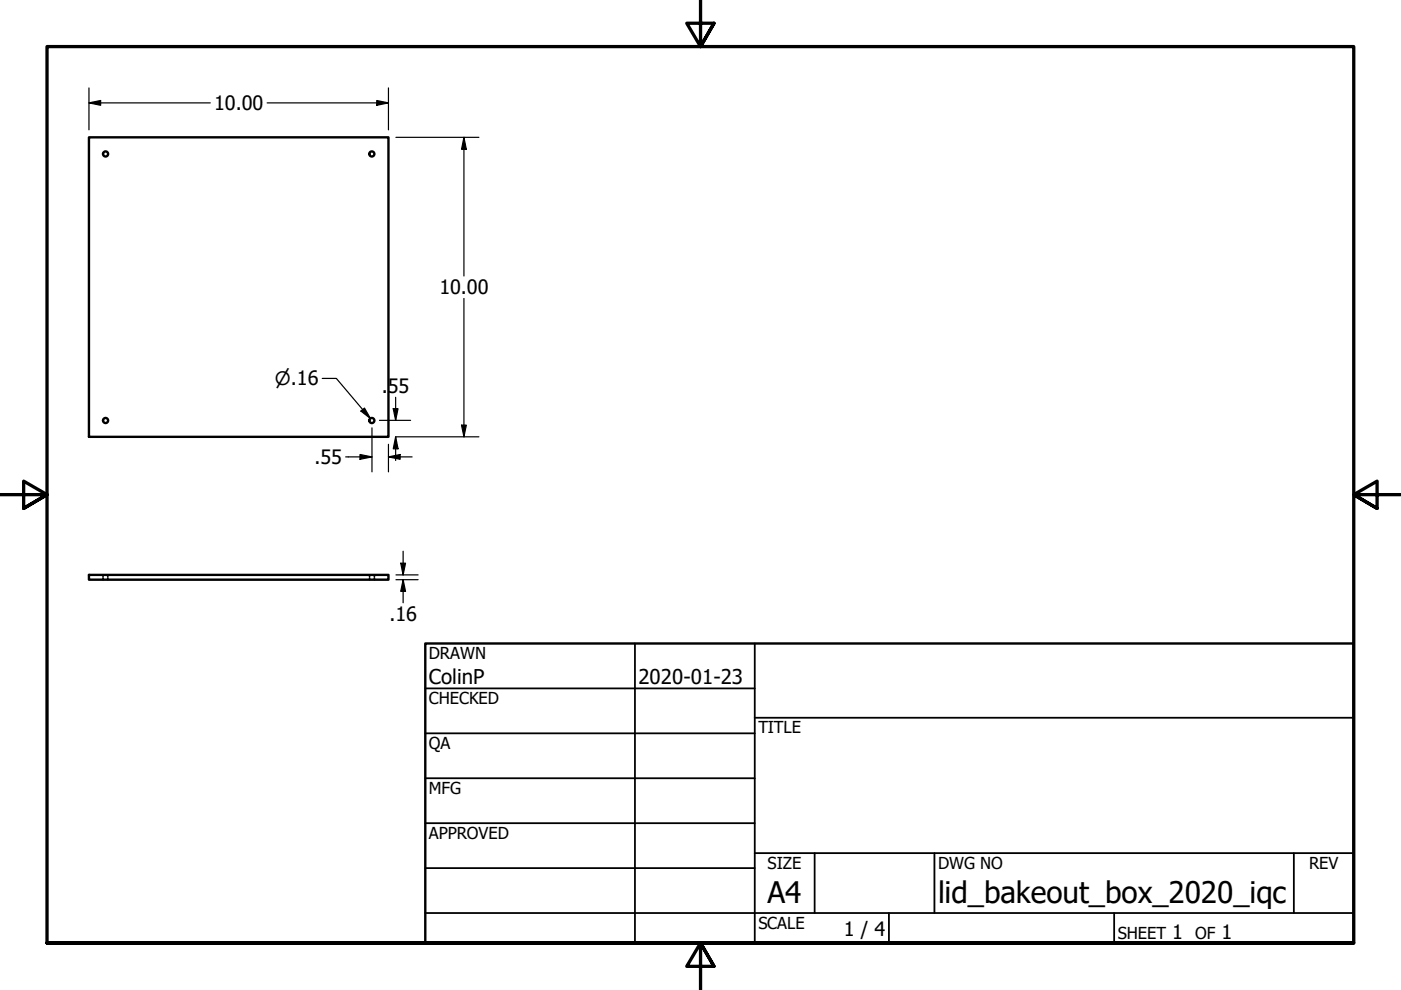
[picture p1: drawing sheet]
<svg xmlns="http://www.w3.org/2000/svg" width="297mm" height="210mm" viewBox="0 0 297 210" stroke-linecap="round" stroke-linejoin="round" font-family="sans-serif">
<!-- layer: Hidden (ANSI) -->
<path d="M21.8 121.9v.3M21.8 122.5v.4M22.9 121.9v.3M22.9 122.5v.4M78.4 121.9v.3M78.4 122.5v.4M79.4 121.9v.3M79.4 122.5v.4" fill="none" stroke="#000" stroke-width=".38"/>
<!-- layer: Visible (ANSI) -->
<g fill="none" stroke="#000" stroke-width=".51">
<path d="M18.9 29.1h63.5v63.5h-63.5zM18.9 121.9h63.5v1h-63.5z"/>
<circle cx="22.4" cy="32.6" r=".54"/>
<circle cx="78.8" cy="32.6" r=".54"/>
<circle cx="22.4" cy="89.2" r=".54"/>
<circle cx="78.8" cy="89.2" r=".54"/>
</g>
<!-- layer: Border (ANSI) -->
<path d="M148.5 -.1v10l-2.9-5h5.8l-2.9 5 2.9-5M0 104.9h10l-5-2.9v5.8l5-2.9-5 2.9M297 104.9h-10l5-2.9v5.8l-5-2.9 5 2.9M10 199.9v-190h277v190h-277h277M151.4 204.9l-2.9-5 2.9 5h-5.8l2.9-5v10" fill="none" stroke="#000" stroke-width=".7"/>
<!-- layer: Title (ANSI) -->
<g fill="none" stroke="#000" stroke-width=".38">
<path d="M134.6 136.4v63.5M160 136.4v63.5M90.2 146h69.8M90.2 155.5h69.8M160 152.2h127M90.2 165h69.8M90.2 174.5h69.8M90.2 193.6h196.8M90.2 184.1h69.8M160 180.9h127M172.7 180.9v12.7M188.5 193.6v6.3"/>
<path d="M198.1 180.9v12.7M236.2 193.6v6.3M274.3 180.9v12.7"/>
</g>
<path d="M90.2 136.4h196.8v63.5h-196.8z" fill="none" stroke="#000" stroke-width=".51"/>
<!-- layer: Dimension (ANSI) -->
<g fill="none" stroke="#000" stroke-width=".25">
<path d="M18.9 18.6v8.9M82.4 18.6v8.9M18.9 21.8l2.4-.5v1zM18.9 21.8h25.7M56.6 21.8h25.8M79.9 21.3l2.5 .5-2.5 .5zM83.9 29.1h17.6M98.4 29.1l.5 2.6h-1zM98.4 29.1v29.4M98.4 63.3v29.3M68.3 80.2h3l7.2 8.5M73.3 96.9h5.6"/>
<path d="M76.3 96.4l2.6 .5-2.6 .5zM76.5 87.2l.8-.7 1.2 2.2zM78.9 90.7v9.3M80.5 89.1h6.6M82.4 96.9l2.4-.5v1zM82.4 94.2v5.8M82.4 96.9h5M83.4 86.6h1l-.5 2.5zM83.9 92.6l.5 2.6h-1zM83.9 84.2v4.9M83.9 92.6v5M83.9 92.6h17.6"/>
<path d="M97.9 90.1h1l-.5 2.5zM85 119.4h1l-.5 2.5zM85.5 116.9v5M83.9 121.9h4.7M83.9 122.9h4.7M85.5 122.9l.5 2.5h-1zM85.5 122.9v4.9"/>
</g>
<g fill="#000">
<path d="M18.9 21.8l2.4-.5v1z" fill-rule="evenodd"/>
<path d="M79.9 21.3l2.5 .5-2.5 .5z" fill-rule="evenodd"/>
<path d="M98.4 29.1l.5 2.6h-1z" fill-rule="evenodd"/>
<path d="M76.3 96.4l2.6 .5-2.6 .5z" fill-rule="evenodd"/>
<path d="M76.5 87.2l.8-.7 1.2 2.2z" fill-rule="evenodd"/>
<path d="M83.4 86.6h1l-.5 2.5z" fill-rule="evenodd"/>
<path d="M83.9 92.6l.5 2.6h-1z" fill-rule="evenodd"/>
<path d="M82.4 96.9l2.4-.5v1z" fill-rule="evenodd"/>
<path d="M97.9 90.1h1l-.5 2.5z" fill-rule="evenodd"/>
<path d="M85 119.4h1l-.5 2.5z" fill-rule="evenodd"/>
<path d="M85.5 122.9l.5 2.5h-1z" fill-rule="evenodd"/>
</g>
<g font-size="6.3">
<text x="162.8" y="191.4">A4</text>
<text x="198.9" y="191.6">lid_bakeout_box_2020_iqc</text>
</g>
<g font-size="4.3">
<text x="90.9" y="145.1">ColinP</text>
<text x="135.4" y="145.1">2020-01-23</text>
</g>
<g font-size="4.2">
<text x="45.4" y="23.3">10.00</text>
<text x="93.2" y="62.4">10.00</text>
<text x="81" y="83.4">.55</text>
<text x="66.7" y="98.3">.55</text>
<text x="82.5" y="131.7">.16</text>
<text x="178.9" y="198.5">1 / 4</text>
<text x="248.5" y="199.1">1</text>
<text x="259" y="199.1">1</text>
</g>
<text font-size="3.9" x="58.3" y="81.7">⌀.16</text>
<g font-size="3.5">
<text x="90.9" y="139.7">DRAWN</text>
<text x="90.9" y="149.3">CHECKED</text>
<text x="160.8" y="155.5">TITLE</text>
<text x="90.9" y="158.8">QA</text>
<text x="90.9" y="168.3">MFG</text>
<text x="90.9" y="177.8">APPROVED</text>
<text x="162.8" y="184.2">SIZE</text>
<text x="198.9" y="184.2">DWG NO</text>
<text x="277.6" y="184.2">REV</text>
<text x="160.8" y="196.9">SCALE</text>
<text x="237" y="199.1">SHEET</text>
<text x="253.4" y="199.1">OF</text>
</g>
</svg>
